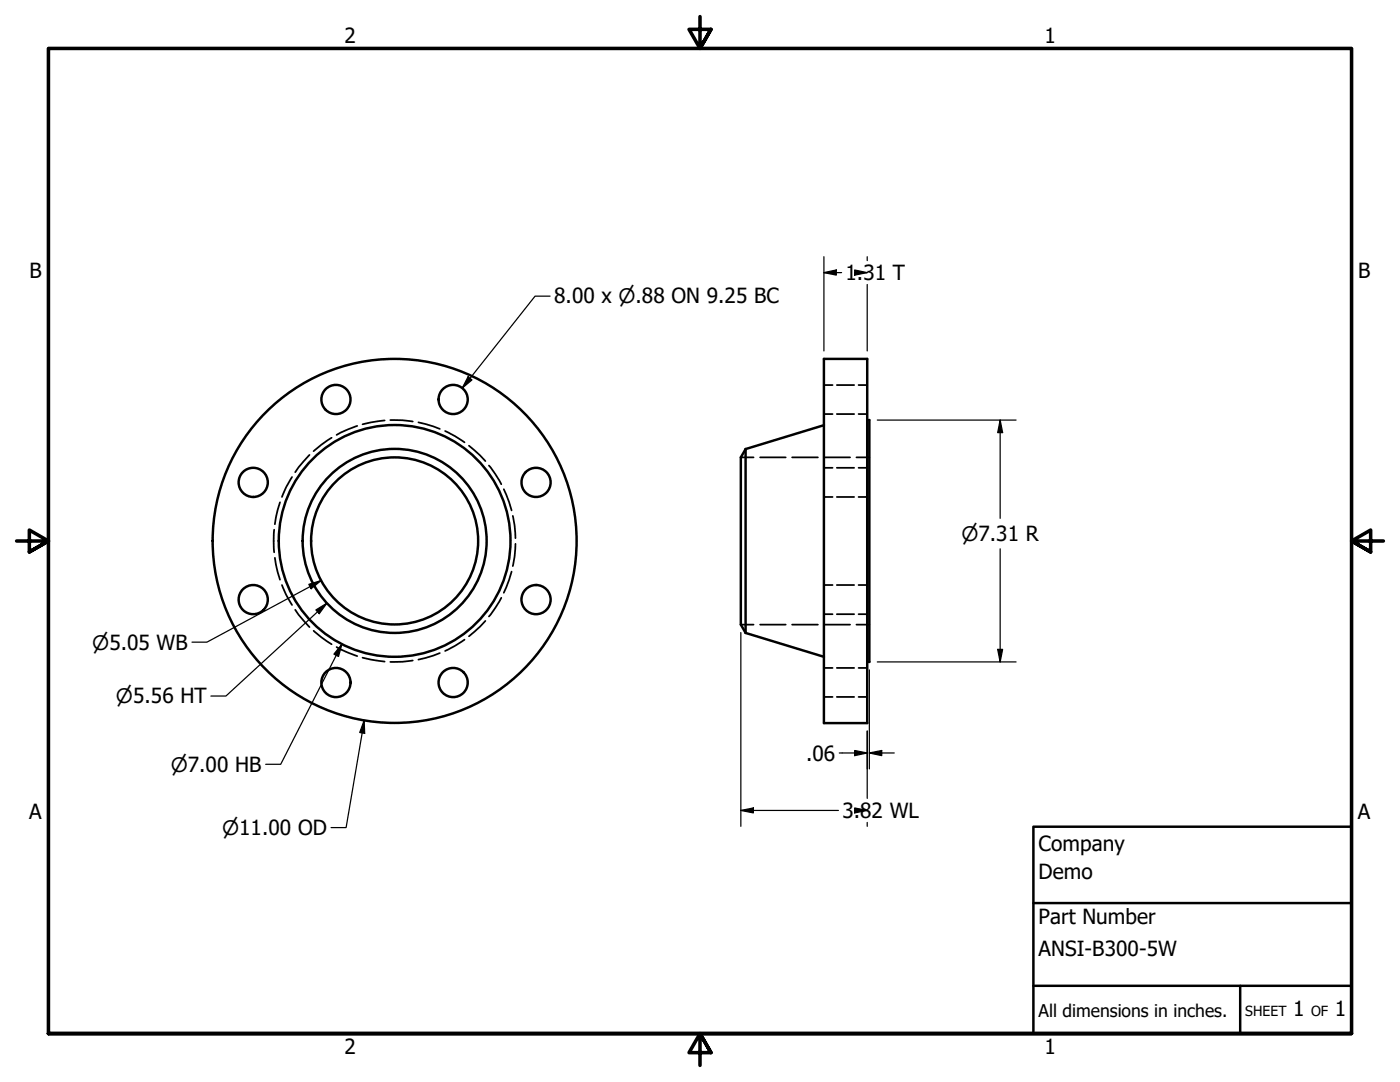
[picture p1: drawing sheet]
<svg xmlns="http://www.w3.org/2000/svg" width="279mm" height="216mm" viewBox="0 0 279 216" stroke-linecap="round" stroke-linejoin="round" font-family="sans-serif">
<!-- layer: Hidden (ANSI) -->
<g fill="none" stroke="#000" stroke-width=".35">
<path d="M164.4 76.8h1.8M167 76.8h3.5M171.3 76.8h1.8M58.3 95.2l-1.2 2.1-.8 1.9M61.8 90.8l-2.2 2.4-.7 1M66.2 87.3l-2.1 1.5-1.5 1.2M71.3 85l-1.8 .7-2.3 1.1M76.8 83.9l-4.4 .8M77.9 83.8l2.4 .1 2.1 .2M83.5 84.3l3 .8 1.3 .5M88.8 86l2 1 1.9 1.3M93.6 88.9l2.2 2 1.1 1.1"/>
<path d="M97.6 92.9l1.2 1.6 1.2 2.1M100.5 97.6l1.1 2.6 .5 1.6M147.8 91.3h2.6M151.7 91.3h5.1M158.1 91.3h5.1M164.4 99.2h1.8M164.4 93.3h1.8M164.4 82.6h1.8M164.5 91.3h5.2M167 99.2h3.5M167 93.3h3.5M167 82.6h3.5"/>
<path d="M170.9 91.3h2.6M171.3 99.2h1.8M171.3 93.3h1.8M171.3 82.6h1.8M54.7 105.7l-.1 2.2 .1 2.3M54.9 111.3l.5 2.9 .5 1.5M55.9 100.2l-.5 1.5-.5 2.9M56.3 116.7l.8 1.9 1.2 2.1M100 119.3l-1.2 2.1-1.2 1.6M102.1 114.1l-.5 1.6-1.1 2.6M102.3 102.9l.4 1.9 .2 2.6M102.9 108.5l-.2 2.6-.4 1.9"/>
<path d="M164.4 116.7h1.8M167 116.7h3.5M171.3 116.7h1.8M58.9 121.7l.7 1 2.2 2.4M62.6 125.9l1.5 1.2 2.1 1.5M67.2 129.1l2.3 1.1 1.8 .7M72.4 131.2l4.4 .8M82.4 131.8l-2.1 .2-2.4 .1M87.8 130.3l-1.3 .5-3 .8M92.7 127.6l-1.9 1.3-2 1M96.9 123.9l-1.1 1.1-2.2 2M147.8 124.6h2.6"/>
<path d="M151.7 124.6h5.1M158.1 124.6h5.1M164.4 122.6h1.8M164.4 139.1h1.8M164.4 133.3h1.8M164.5 124.6h5.2M167 122.6h3.5M167 139.1h3.5M167 133.3h3.5M170.9 124.6h2.6M171.3 122.6h1.8M171.3 139.1h1.8"/>
<path d="M171.3 133.3h1.8"/>
</g>
<!-- layer: Visible (ANSI) -->
<g fill="none" stroke="#000" stroke-width=".49">
<path d="M164.4 71.6h8.7v72.7h-8.7zM148.8 89.6v36.7M148.8 89.6l-1 1.7v33.3l1 1.7M164.4 84.8l-15.6 4.8M173.1 83.8h.4v48.3h-.4M148.8 126.3l15.6 4.8"/>
<circle cx="67" cy="79.7" r="2.91"/>
<circle cx="90.4" cy="79.7" r="2.91"/>
<circle cx="50.5" cy="96.3" r="2.91"/>
<circle cx="107" cy="96.3" r="2.91"/>
<circle cx="50.5" cy="119.6" r="2.91"/>
<circle cx="78.8" cy="107.9" r="16.7"/>
<circle cx="78.8" cy="107.9" r="18.4"/>
<circle cx="78.8" cy="107.9" r="23.1"/>
<circle cx="78.8" cy="107.9" r="36.3"/>
<circle cx="107" cy="119.6" r="2.91"/>
<circle cx="67" cy="136.2" r="2.91"/>
<circle cx="90.4" cy="136.2" r="2.91"/>
</g>
<!-- layer: Border (ANSI) -->
<path d="M139.7 3.3v6.4l-2.2-3.8h4.4l-2.2 3.8 2.2-3.8M3.3 107.9h6.4l-3.8-2.1v4.3l3.8-2.2-3.8 2.2M276.1 107.9h-6.4l3.8-2.1v4.3l-3.8-2.2 3.8 2.2M9.7 206.2v-196.5h260v196.5h-260h260M141.9 210l-2.2-3.8 2.2 3.8h-4.4l2.2-3.8v6.4" fill="none" stroke="#000" stroke-width=".71"/>
<!-- layer: Title (ANSI) -->
<path d="M206.2 165h63.5v41.2h-63.5zM206.2 196.7h63.5M206.2 180.2h63.5M247.5 196.7v9.5" fill="none" stroke="#000" stroke-width=".49"/>
<!-- layer: Dimension (ANSI) -->
<g fill="none" stroke="#000" stroke-width=".25">
<path d="M109.8 59.1h-3l-14.5 18.3M164.4 54.4l2.5-.5v1zM164.4 54.4h3.6M164.4 51.2v18.8M170.6 53.9l2.5 .5-2.5 .5zM170.6 54.4h2.5M173.1 51.2v.8M173.1 56.8v13.2M93.4 75.2l.8 .6-1.9 1.6zM175.1 83.8h27.7M199.6 83.8l.5 2.5h-1zM199.6 83.8v19.6"/>
<path d="M61.6 116.6l2.5-.7-2 1.6zM64.1 115.9l-22.8 12.2h-3M199.6 109.5v22.6M63 121.7l2.2-1.3-1.5 2zM65.2 120.4l-20.1 18.5h-3M68.2 128.6l-.6 2.4-1-.5zM68.2 128.6l-12.2 23.9h-3M147.8 126.2v38.7M173.5 133.7v19.7M175.1 132.1h27.7M199.1 129.6h1l-.5 2.5zM72.7 143.8l.1 2.5-1-.1z"/>
<path d="M72.7 143.8l-3.6 21.3h-3M167.5 150.2h5.6M170.6 149.8l2.5 .4-2.5 .6zM173.1 145.9v13.4M173.5 150.2l2.5-.4v1zM173.5 150.2h5M147.8 161.7l2.6-.5v1zM147.8 161.7h19.5M170.6 161.2l2.5 .5-2.5 .5zM170.6 161.7h2.5M173.1 164.1v.8"/>
</g>
<g fill="#000">
<path d="M164.4 54.4l2.5-.5v1z" fill-rule="evenodd"/>
<path d="M170.6 53.9l2.5 .5-2.5 .5z" fill-rule="evenodd"/>
<path d="M93.4 75.2l.8 .6-1.9 1.6z" fill-rule="evenodd"/>
<path d="M199.6 83.8l.5 2.5h-1z" fill-rule="evenodd"/>
<path d="M61.6 116.6l2.5-.7-2 1.6z" fill-rule="evenodd"/>
<path d="M63 121.7l2.2-1.3-1.5 2z" fill-rule="evenodd"/>
<path d="M68.2 128.6l-.6 2.4-1-.5z" fill-rule="evenodd"/>
<path d="M199.1 129.6h1l-.5 2.5z" fill-rule="evenodd"/>
<path d="M72.7 143.8l.1 2.5-1-.1z" fill-rule="evenodd"/>
<path d="M170.6 149.8l2.5 .4-2.5 .6z" fill-rule="evenodd"/>
<path d="M173.5 150.2l2.5-.4v1z" fill-rule="evenodd"/>
<path d="M147.8 161.7l2.6-.5v1z" fill-rule="evenodd"/>
<path d="M170.6 161.2l2.5 .5-2.5 .5z" fill-rule="evenodd"/>
</g>
<g font-size="4.2">
<text x="68.7" y="8.6">2</text>
<text x="208.4" y="8.6">1</text>
<text x="5.9" y="55.5">B</text>
<text x="168.7" y="55.9">1.31 T</text>
<text x="271" y="55.5">B</text>
<text x="110.6" y="60.5">8.00 x ⌀.88 ON 9.25 BC</text>
<text x="160.9" y="151.8">.06</text>
<text x="5.8" y="163.4">A</text>
<text x="168.1" y="163.2">3.82 WL</text>
<text x="271" y="163.4">A</text>
<text x="207.3" y="169.8">Company</text>
<text x="207.3" y="175.4">Demo</text>
<text x="207.3" y="184.4">Part Number</text>
<text x="207.3" y="190.7">ANSI-B300-5W</text>
<text x="258.1" y="202.8">1</text>
<text x="266.4" y="202.8">1</text>
<text x="68.7" y="210.3">2</text>
<text x="208.4" y="210.3">1</text>
</g>
<g font-size="4">
<text x="191.9" y="107.9">⌀7.31 R</text>
<text x="18.4" y="129.6">⌀5.05 WB</text>
<text x="23.1" y="140.4">⌀5.56 HT</text>
<text x="34.1" y="154">⌀7.00 HB</text>
<text x="44.3" y="166.6">⌀11.00 OD</text>
</g>
<text font-size="3.5" x="207.3" y="202.9">All dimensions in inches.</text>
<g font-size="2.8">
<text x="248.5" y="202.8">SHEET</text>
<text x="261.7" y="202.8">OF</text>
</g>
</svg>
